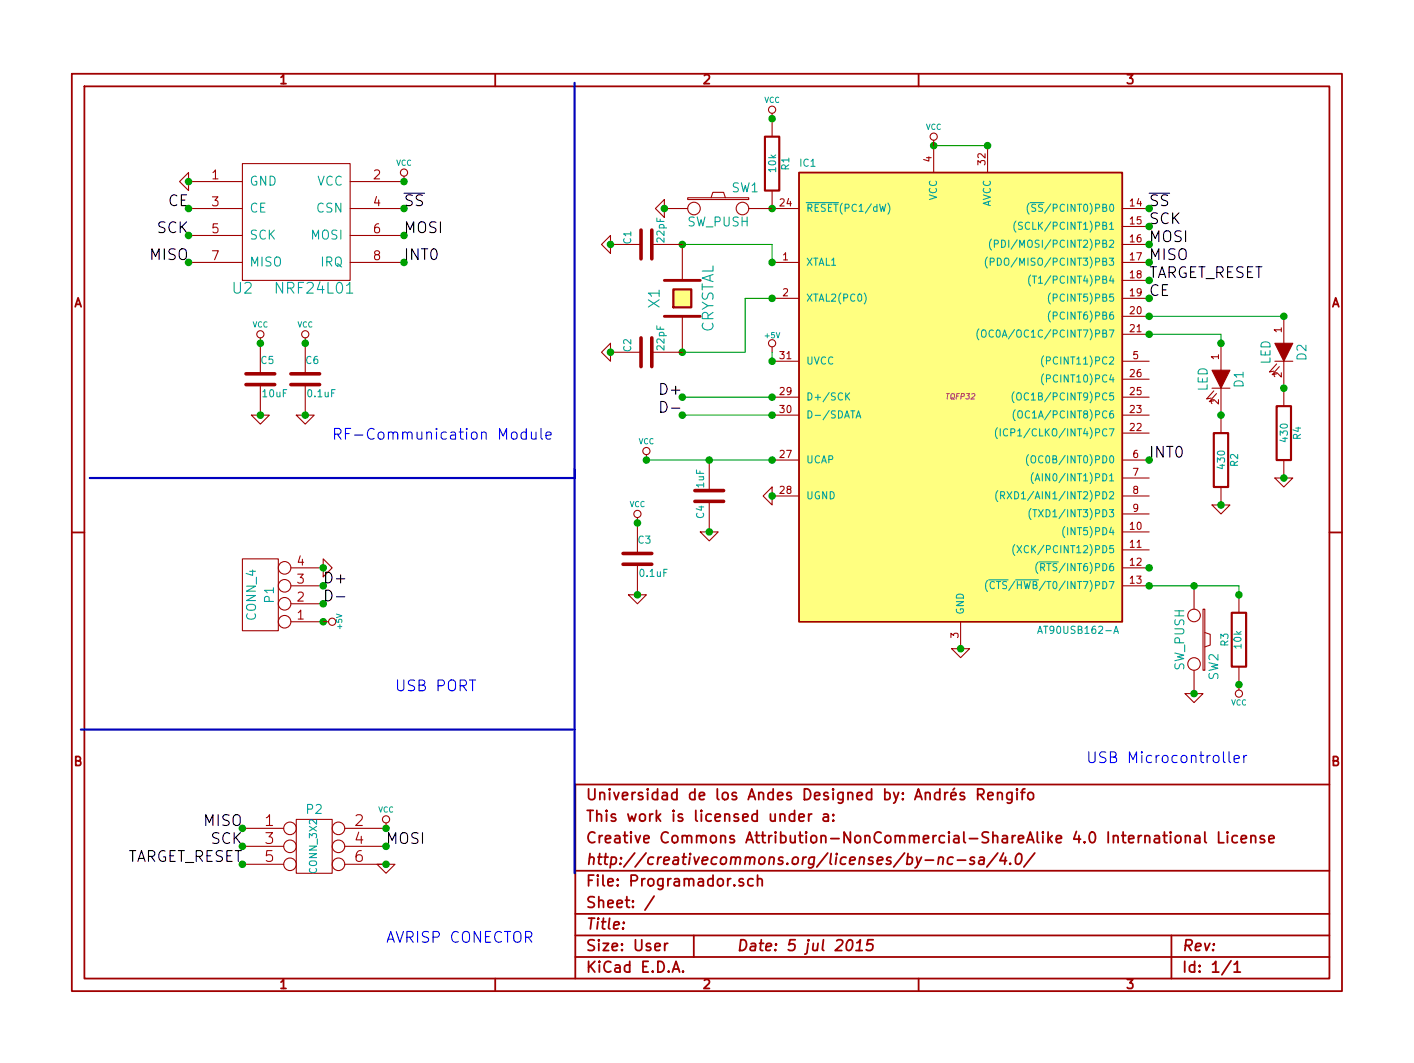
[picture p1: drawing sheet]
EESchema Schematic File Version 2
LIBS:power
LIBS:device
LIBS:transistors
LIBS:conn
LIBS:linear
LIBS:regul
LIBS:74xx
LIBS:cmos4000
LIBS:adc-dac
LIBS:memory
LIBS:xilinx
LIBS:special
LIBS:microcontrollers
LIBS:dsp
LIBS:microchip
LIBS:analog_switches
LIBS:motorola
LIBS:texas
LIBS:intel
LIBS:audio
LIBS:interface
LIBS:digital-audio
LIBS:philips
LIBS:display
LIBS:cypress
LIBS:siliconi
LIBS:opto
LIBS:atmel
LIBS:contrib
LIBS:valves
LIBS:custom
LIBS:Programador-cache
EELAYER 27 0
EELAYER END
$Descr User 7874 5906
encoding utf-8
Sheet 1 1
Title ""
Date "5 jul 2015"
Rev ""
Comp "http://creativecommons.org/licenses/by-nc-sa/4.0/"
Comment1 "Creative Commons Attribution-NonCommercial-ShareAlike 4.0 International License"
Comment2 "This work is licensed under a: "
Comment3 "Universidad de los Andes Designed by: Andrés Rengifo"
Comment4 ""
$EndDescr
$Comp
L AT90USB162-A IC1
U 1 1
P 5350 2200
F 0 "IC1" H 4450 3475 40  0000 L BNN
F 1 "AT90USB162-A" H 5775 875 40  0000 L BNN
F 2 "TQFP32" H 5350 2200 30  0000 C CIN
F 3 "" H 5350 2200 60  0000 C CNN
	1    5350 2200
	1    0    0    -1  
$EndComp
Connection ~ 4300 2200
Connection ~ 4300 2300
Wire Wire Line
	5200 800  5500 800 
Connection ~ 5500 800 
Connection ~ 5200 800 
$Comp
L VCC #PWR01
U 1 1
P 5200 800
F 0 "#PWR01" H 5200 900 30  0001 C CNN
F 1 "VCC" H 5200 900 30  0000 C CNN
F 2 "" H 5200 800 60  0000 C CNN
F 3 "" H 5200 800 60  0000 C CNN
	1    5200 800 
	1    0    0    -1  
$EndComp
Connection ~ 4300 2000
$Comp
L C C4
U 1 1
P 3950 2750
F 0 "C4" V 4000 2800 40  0000 L CNN
F 1 "1uF" V 4000 2600 40  0000 L CNN
F 2 "~" H 3988 2600 30  0000 C CNN
F 3 "~" H 3950 2750 60  0000 C CNN
	1    3950 2750
	-1   0    0    1   
$EndComp
Connection ~ 4300 2550
$Comp
L GND #PWR02
U 1 1
P 3950 2950
F 0 "#PWR02" H 3950 2950 30  0001 C CNN
F 1 "GND" H 3950 2880 30  0001 C CNN
F 2 "" H 3950 2950 60  0000 C CNN
F 3 "" H 3950 2950 60  0000 C CNN
	1    3950 2950
	1    0    0    -1  
$EndComp
Connection ~ 3950 2950
Text Label 3800 2200 2    60   ~ 0
D+
Connection ~ 3800 2200
Text Label 3800 2300 2    60   ~ 0
D-
Connection ~ 3800 2300
$Comp
L R R1
U 1 1
P 4300 900
F 0 "R1" V 4380 900 40  0000 C CNN
F 1 "10k" V 4307 901 40  0000 C CNN
F 2 "~" V 4230 900 30  0000 C CNN
F 3 "~" H 4300 900 30  0000 C CNN
	1    4300 900 
	1    0    0    -1  
$EndComp
$Comp
L VCC #PWR03
U 1 1
P 4300 650
F 0 "#PWR03" H 4300 750 30  0001 C CNN
F 1 "VCC" H 4300 750 30  0000 C CNN
F 2 "" H 4300 650 60  0000 C CNN
F 3 "" H 4300 650 60  0000 C CNN
	1    4300 650 
	1    0    0    -1  
$EndComp
Connection ~ 4300 650 
Connection ~ 4300 1150
$Comp
L GND #PWR04
U 1 1
P 4300 2750
F 0 "#PWR04" H 4300 2750 30  0001 C CNN
F 1 "GND" H 4300 2680 30  0001 C CNN
F 2 "" H 4300 2750 60  0000 C CNN
F 3 "" H 4300 2750 60  0000 C CNN
	1    4300 2750
	0    1    1    0   
$EndComp
Connection ~ 4300 2750
$Comp
L GND #PWR05
U 1 1
P 5350 3600
F 0 "#PWR05" H 5350 3600 30  0001 C CNN
F 1 "GND" H 5350 3530 30  0001 C CNN
F 2 "" H 5350 3600 60  0000 C CNN
F 3 "" H 5350 3600 60  0000 C CNN
	1    5350 3600
	1    0    0    -1  
$EndComp
Connection ~ 5350 3600
$Comp
L C C3
U 1 1
P 3550 3100
F 0 "C3" H 3550 3200 40  0000 L CNN
F 1 "0.1uF" H 3556 3015 40  0000 L CNN
F 2 "~" H 3588 2950 30  0000 C CNN
F 3 "~" H 3550 3100 60  0000 C CNN
	1    3550 3100
	1    0    0    -1  
$EndComp
$Comp
L GND #PWR06
U 1 1
P 3550 3300
F 0 "#PWR06" H 3550 3300 30  0001 C CNN
F 1 "GND" H 3550 3230 30  0001 C CNN
F 2 "" H 3550 3300 60  0000 C CNN
F 3 "" H 3550 3300 60  0000 C CNN
	1    3550 3300
	1    0    0    -1  
$EndComp
Connection ~ 3550 3300
$Comp
L VCC #PWR07
U 1 1
P 3550 2900
F 0 "#PWR07" H 3550 3000 30  0001 C CNN
F 1 "VCC" H 3550 3000 30  0000 C CNN
F 2 "" H 3550 2900 60  0000 C CNN
F 3 "" H 3550 2900 60  0000 C CNN
	1    3550 2900
	1    0    0    -1  
$EndComp
Connection ~ 3550 2900
$Comp
L NRF24L01 U2
U 1 1
P 1650 1250
F 0 "U2" H 1350 900 60  0000 C CNN
F 1 "NRF24L01" H 1750 900 60  0000 C CNN
F 2 "~" H 1650 1250 60  0000 C CNN
F 3 "~" H 1650 1250 60  0000 C CNN
	1    1650 1250
	1    0    0    -1  
$EndComp
$Comp
L CONN_4 P1
U 1 1
P 1450 3300
F 0 "P1" V 1400 3300 50  0000 C CNN
F 1 "CONN_4" V 1500 3300 50  0000 C CNN
F 2 "" H 1450 3300 60  0000 C CNN
F 3 "" H 1450 3300 60  0000 C CNN
	1    1450 3300
	-1   0    0    1   
$EndComp
$Comp
L CONN_3X2 P2
U 1 1
P 1750 4750
F 0 "P2" H 1750 5000 50  0000 C CNN
F 1 "CONN_3X2" V 1750 4800 40  0000 C CNN
F 2 "" H 1750 4750 60  0000 C CNN
F 3 "" H 1750 4750 60  0000 C CNN
	1    1750 4750
	1    0    0    -1  
$EndComp
Text Label 1350 4600 2    60   ~ 0
MISO
Connection ~ 1350 4600
Text Label 1350 4700 2    60   ~ 0
SCK
Connection ~ 1350 4700
Text Label 1350 4800 2    60   ~ 0
TARGET_RESET
Connection ~ 1350 4800
$Comp
L VCC #PWR08
U 1 1
P 2150 4600
F 0 "#PWR08" H 2150 4700 30  0001 C CNN
F 1 "VCC" H 2150 4700 30  0000 C CNN
F 2 "" H 2150 4600 60  0000 C CNN
F 3 "" H 2150 4600 60  0000 C CNN
	1    2150 4600
	1    0    0    -1  
$EndComp
Connection ~ 2150 4600
Text Label 2150 4700 0    60   ~ 0
MOSI
Connection ~ 2150 4700
$Comp
L GND #PWR09
U 1 1
P 2150 4800
F 0 "#PWR09" H 2150 4800 30  0001 C CNN
F 1 "GND" H 2150 4730 30  0001 C CNN
F 2 "" H 2150 4800 60  0000 C CNN
F 3 "" H 2150 4800 60  0000 C CNN
	1    2150 4800
	1    0    0    -1  
$EndComp
Connection ~ 2150 4800
Text Label 6400 1250 0    60   ~ 0
SCK
Connection ~ 6400 1250
Text Label 6400 1450 0    60   ~ 0
MISO
Connection ~ 6400 1450
Text Label 6400 1350 0    60   ~ 0
MOSI
Connection ~ 6400 1350
Connection ~ 6400 3250
$Comp
L SW_PUSH SW2
U 1 1
P 6650 3550
F 0 "SW2" H 6800 3660 50  0000 C CNN
F 1 "SW_PUSH" H 6650 3470 50  0000 C CNN
F 2 "~" H 6650 3550 60  0000 C CNN
F 3 "~" H 6650 3550 60  0000 C CNN
	1    6650 3550
	0    1    1    0   
$EndComp
Wire Wire Line
	6400 3250 6900 3250
Connection ~ 6650 3250
$Comp
L GND #PWR010
U 1 1
P 6650 3850
F 0 "#PWR010" H 6650 3850 30  0001 C CNN
F 1 "GND" H 6650 3780 30  0001 C CNN
F 2 "" H 6650 3850 60  0000 C CNN
F 3 "" H 6650 3850 60  0000 C CNN
	1    6650 3850
	1    0    0    -1  
$EndComp
Connection ~ 6650 3850
$Comp
L SW_PUSH SW1
U 1 1
P 4000 1150
F 0 "SW1" H 4150 1260 50  0000 C CNN
F 1 "SW_PUSH" H 4000 1070 50  0000 C CNN
F 2 "~" H 4000 1150 60  0000 C CNN
F 3 "~" H 4000 1150 60  0000 C CNN
	1    4000 1150
	1    0    0    -1  
$EndComp
$Comp
L GND #PWR011
U 1 1
P 3700 1150
F 0 "#PWR011" H 3700 1150 30  0001 C CNN
F 1 "GND" H 3700 1080 30  0001 C CNN
F 2 "" H 3700 1150 60  0000 C CNN
F 3 "" H 3700 1150 60  0000 C CNN
	1    3700 1150
	0    1    1    0   
$EndComp
Connection ~ 3700 1150
$Comp
L VCC #PWR012
U 1 1
P 2250 1000
F 0 "#PWR012" H 2250 1100 30  0001 C CNN
F 1 "VCC" H 2250 1100 30  0000 C CNN
F 2 "" H 2250 1000 60  0000 C CNN
F 3 "" H 2250 1000 60  0000 C CNN
	1    2250 1000
	1    0    0    -1  
$EndComp
Connection ~ 2250 1000
$Comp
L GND #PWR013
U 1 1
P 1050 1000
F 0 "#PWR013" H 1050 1000 30  0001 C CNN
F 1 "GND" H 1050 930 30  0001 C CNN
F 2 "" H 1050 1000 60  0000 C CNN
F 3 "" H 1050 1000 60  0000 C CNN
	1    1050 1000
	0    1    1    0   
$EndComp
Connection ~ 1050 1000
Text Label 1050 1300 2    60   ~ 0
SCK
Connection ~ 1050 1300
Text Label 1050 1450 2    60   ~ 0
MISO
Connection ~ 1050 1450
Text Label 2250 1300 0    60   ~ 0
MOSI
Connection ~ 2250 1300
Text Label 2250 1150 0    60   ~ 0
~SS
Connection ~ 2250 1150
Text Label 2250 1450 0    60   ~ 0
INT0
Connection ~ 2250 1450
Text Label 1050 1150 2    60   ~ 0
CE
Connection ~ 1050 1150
$Comp
L C C5
U 1 1
P 1450 2100
F 0 "C5" H 1450 2200 40  0000 L CNN
F 1 "10uF" H 1456 2015 40  0000 L CNN
F 2 "~" H 1488 1950 30  0000 C CNN
F 3 "~" H 1450 2100 60  0000 C CNN
	1    1450 2100
	1    0    0    -1  
$EndComp
$Comp
L C C6
U 1 1
P 1700 2100
F 0 "C6" H 1700 2200 40  0000 L CNN
F 1 "0.1uF" H 1706 2015 40  0000 L CNN
F 2 "~" H 1738 1950 30  0000 C CNN
F 3 "~" H 1700 2100 60  0000 C CNN
	1    1700 2100
	1    0    0    -1  
$EndComp
$Comp
L VCC #PWR014
U 1 1
P 1450 1900
F 0 "#PWR014" H 1450 2000 30  0001 C CNN
F 1 "VCC" H 1450 2000 30  0000 C CNN
F 2 "" H 1450 1900 60  0000 C CNN
F 3 "" H 1450 1900 60  0000 C CNN
	1    1450 1900
	1    0    0    -1  
$EndComp
$Comp
L VCC #PWR015
U 1 1
P 1700 1900
F 0 "#PWR015" H 1700 2000 30  0001 C CNN
F 1 "VCC" H 1700 2000 30  0000 C CNN
F 2 "" H 1700 1900 60  0000 C CNN
F 3 "" H 1700 1900 60  0000 C CNN
	1    1700 1900
	1    0    0    -1  
$EndComp
Connection ~ 1700 1900
Connection ~ 1450 1900
$Comp
L GND #PWR016
U 1 1
P 1700 2300
F 0 "#PWR016" H 1700 2300 30  0001 C CNN
F 1 "GND" H 1700 2230 30  0001 C CNN
F 2 "" H 1700 2300 60  0000 C CNN
F 3 "" H 1700 2300 60  0000 C CNN
	1    1700 2300
	1    0    0    -1  
$EndComp
$Comp
L GND #PWR017
U 1 1
P 1450 2300
F 0 "#PWR017" H 1450 2300 30  0001 C CNN
F 1 "GND" H 1450 2230 30  0001 C CNN
F 2 "" H 1450 2300 60  0000 C CNN
F 3 "" H 1450 2300 60  0000 C CNN
	1    1450 2300
	1    0    0    -1  
$EndComp
Connection ~ 1450 2300
Connection ~ 1700 2300
Text Label 6400 1150 0    60   ~ 0
~SS
Connection ~ 6400 1150
Text Label 6400 1650 0    60   ~ 0
CE
Connection ~ 6400 1550
Text Label 6400 2550 0    60   ~ 0
INT0
Connection ~ 6400 2550
Connection ~ 1800 3450
$Comp
L GND #PWR018
U 1 1
P 1800 3150
F 0 "#PWR018" H 1800 3150 30  0001 C CNN
F 1 "GND" H 1800 3080 30  0001 C CNN
F 2 "" H 1800 3150 60  0000 C CNN
F 3 "" H 1800 3150 60  0000 C CNN
	1    1800 3150
	0    -1   -1   0   
$EndComp
Connection ~ 1800 3150
Text Label 1800 3350 0    60   ~ 0
D-
Connection ~ 1800 3350
Text Label 1800 3250 0    60   ~ 0
D+
Connection ~ 1800 3250
$Comp
L LED D2
U 1 1
P 7150 1950
F 0 "D2" H 7150 2050 50  0000 C CNN
F 1 "LED" H 7150 1850 50  0000 C CNN
F 2 "~" H 7150 1950 60  0000 C CNN
F 3 "~" H 7150 1950 60  0000 C CNN
	1    7150 1950
	0    1    1    0   
$EndComp
Connection ~ 6400 3150
Connection ~ 6400 1750
$Comp
L R R4
U 1 1
P 7150 2400
F 0 "R4" V 7230 2400 40  0000 C CNN
F 1 "430" V 7157 2401 40  0000 C CNN
F 2 "~" V 7080 2400 30  0000 C CNN
F 3 "~" H 7150 2400 30  0000 C CNN
	1    7150 2400
	1    0    0    -1  
$EndComp
$Comp
L GND #PWR019
U 1 1
P 7150 2650
F 0 "#PWR019" H 7150 2650 30  0001 C CNN
F 1 "GND" H 7150 2580 30  0001 C CNN
F 2 "" H 7150 2650 60  0000 C CNN
F 3 "" H 7150 2650 60  0000 C CNN
	1    7150 2650
	1    0    0    -1  
$EndComp
Connection ~ 7150 2650
Connection ~ 7150 2150
$Comp
L R R3
U 1 1
P 6900 3550
F 0 "R3" V 6980 3550 40  0000 C CNN
F 1 "10k" V 6907 3551 40  0000 C CNN
F 2 "~" V 6830 3550 30  0000 C CNN
F 3 "~" H 6900 3550 30  0000 C CNN
	1    6900 3550
	-1   0    0    1   
$EndComp
Wire Wire Line
	6900 3250 6900 3300
Connection ~ 6900 3300
$Comp
L VCC #PWR020
U 1 1
P 6900 3800
F 0 "#PWR020" H 6900 3900 30  0001 C CNN
F 1 "VCC" H 6900 3900 30  0000 C CNN
F 2 "" H 6900 3800 60  0000 C CNN
F 3 "" H 6900 3800 60  0000 C CNN
	1    6900 3800
	-1   0    0    1   
$EndComp
Connection ~ 6900 3800
Wire Wire Line
	4300 2200 3800 2200
Wire Wire Line
	3800 2300 4300 2300
$Comp
L LED D1
U 1 1
P 6800 2100
F 0 "D1" H 6800 2200 50  0000 C CNN
F 1 "LED" H 6800 2000 50  0000 C CNN
F 2 "~" H 6800 2100 60  0000 C CNN
F 3 "~" H 6800 2100 60  0000 C CNN
	1    6800 2100
	0    1    1    0   
$EndComp
$Comp
L R R2
U 1 1
P 6800 2550
F 0 "R2" V 6880 2550 40  0000 C CNN
F 1 "430" V 6807 2551 40  0000 C CNN
F 2 "~" V 6730 2550 30  0000 C CNN
F 3 "~" H 6800 2550 30  0000 C CNN
	1    6800 2550
	1    0    0    -1  
$EndComp
$Comp
L GND #PWR021
U 1 1
P 6800 2800
F 0 "#PWR021" H 6800 2800 30  0001 C CNN
F 1 "GND" H 6800 2730 30  0001 C CNN
F 2 "" H 6800 2800 60  0000 C CNN
F 3 "" H 6800 2800 60  0000 C CNN
	1    6800 2800
	1    0    0    -1  
$EndComp
Connection ~ 6800 2800
Connection ~ 6800 2300
Wire Wire Line
	6400 1850 6800 1850
Wire Wire Line
	6800 1850 6800 1900
Connection ~ 6800 1900
Connection ~ 6400 1850
Wire Wire Line
	7150 1750 6400 1750
Connection ~ 7150 1750
$Comp
L +5V #PWR022
U 1 1
P 1800 3450
F 0 "#PWR022" H 1800 3540 20  0001 C CNN
F 1 "+5V" H 1800 3540 30  0000 C CNN
F 2 "" H 1800 3450 60  0000 C CNN
F 3 "" H 1800 3450 60  0000 C CNN
	1    1800 3450
	0    1    1    0   
$EndComp
$Comp
L CRYSTAL X1
U 1 1
P 3800 1650
F 0 "X1" H 3800 1800 60  0000 C CNN
F 1 "CRYSTAL" H 3800 1500 60  0000 C CNN
F 2 "~" H 3800 1650 60  0000 C CNN
F 3 "~" H 3800 1650 60  0000 C CNN
	1    3800 1650
	0    -1   -1   0   
$EndComp
Wire Wire Line
	4300 1450 4300 1350
Wire Wire Line
	4300 1350 3800 1350
Wire Wire Line
	4300 1650 4150 1650
Wire Wire Line
	4150 1650 4150 1950
Wire Wire Line
	4150 1950 3800 1950
Connection ~ 3800 1950
Connection ~ 3800 1350
Connection ~ 4300 1450
Connection ~ 4300 1650
$Comp
L C C1
U 1 1
P 3600 1350
F 0 "C1" H 3600 1450 40  0000 L CNN
F 1 "22pF" H 3606 1265 40  0000 L CNN
F 2 "~" H 3638 1200 30  0000 C CNN
F 3 "~" H 3600 1350 60  0000 C CNN
	1    3600 1350
	0    -1   -1   0   
$EndComp
$Comp
L C C2
U 1 1
P 3600 1950
F 0 "C2" H 3600 2050 40  0000 L CNN
F 1 "22pF" H 3606 1865 40  0000 L CNN
F 2 "~" H 3638 1800 30  0000 C CNN
F 3 "~" H 3600 1950 60  0000 C CNN
	1    3600 1950
	0    -1   -1   0   
$EndComp
$Comp
L GND #PWR023
U 1 1
P 3400 1350
F 0 "#PWR023" H 3400 1350 30  0001 C CNN
F 1 "GND" H 3400 1280 30  0001 C CNN
F 2 "" H 3400 1350 60  0000 C CNN
F 3 "" H 3400 1350 60  0000 C CNN
	1    3400 1350
	0    1    1    0   
$EndComp
$Comp
L GND #PWR024
U 1 1
P 3400 1950
F 0 "#PWR024" H 3400 1950 30  0001 C CNN
F 1 "GND" H 3400 1880 30  0001 C CNN
F 2 "" H 3400 1950 60  0000 C CNN
F 3 "" H 3400 1950 60  0000 C CNN
	1    3400 1950
	0    1    1    0   
$EndComp
Connection ~ 3400 1950
Connection ~ 3400 1350
Connection ~ 6400 1650
Text Label 6400 1550 0    60   ~ 0
TARGET_RESET
$Comp
L +5V #PWR025
U 1 1
P 4300 1950
F 0 "#PWR025" H 4300 2040 20  0001 C CNN
F 1 "+5V" H 4300 2040 30  0000 C CNN
F 2 "" H 4300 1950 60  0000 C CNN
F 3 "" H 4300 1950 60  0000 C CNN
	1    4300 1950
	1    0    0    -1  
$EndComp
Wire Wire Line
	4300 2000 4300 1950
Wire Wire Line
	3600 2550 4300 2550
Connection ~ 3950 2550
$Comp
L VCC #PWR026
U 1 1
P 3600 2550
F 0 "#PWR026" H 3600 2650 30  0001 C CNN
F 1 "VCC" H 3600 2650 30  0000 C CNN
F 2 "" H 3600 2550 60  0000 C CNN
F 3 "" H 3600 2550 60  0000 C CNN
	1    3600 2550
	1    0    0    -1  
$EndComp
Connection ~ 3600 2550
Wire Bus Line
	3200 450  3200 4850
Wire Bus Line
	500  2650 3200 2650
Wire Bus Line
	3200 2650 3200 2600
Wire Bus Line
	3200 4050 450  4050
Text Notes 2150 5250 0    60   ~ 0
AVRISP CONECTOR
Text Notes 2200 3850 0    60   ~ 0
USB PORT
Text Notes 1850 2450 0    60   ~ 0
RF-Communication Module
Text Notes 6050 4250 0    60   ~ 0
USB Microcontroller
$EndSCHEMATC
